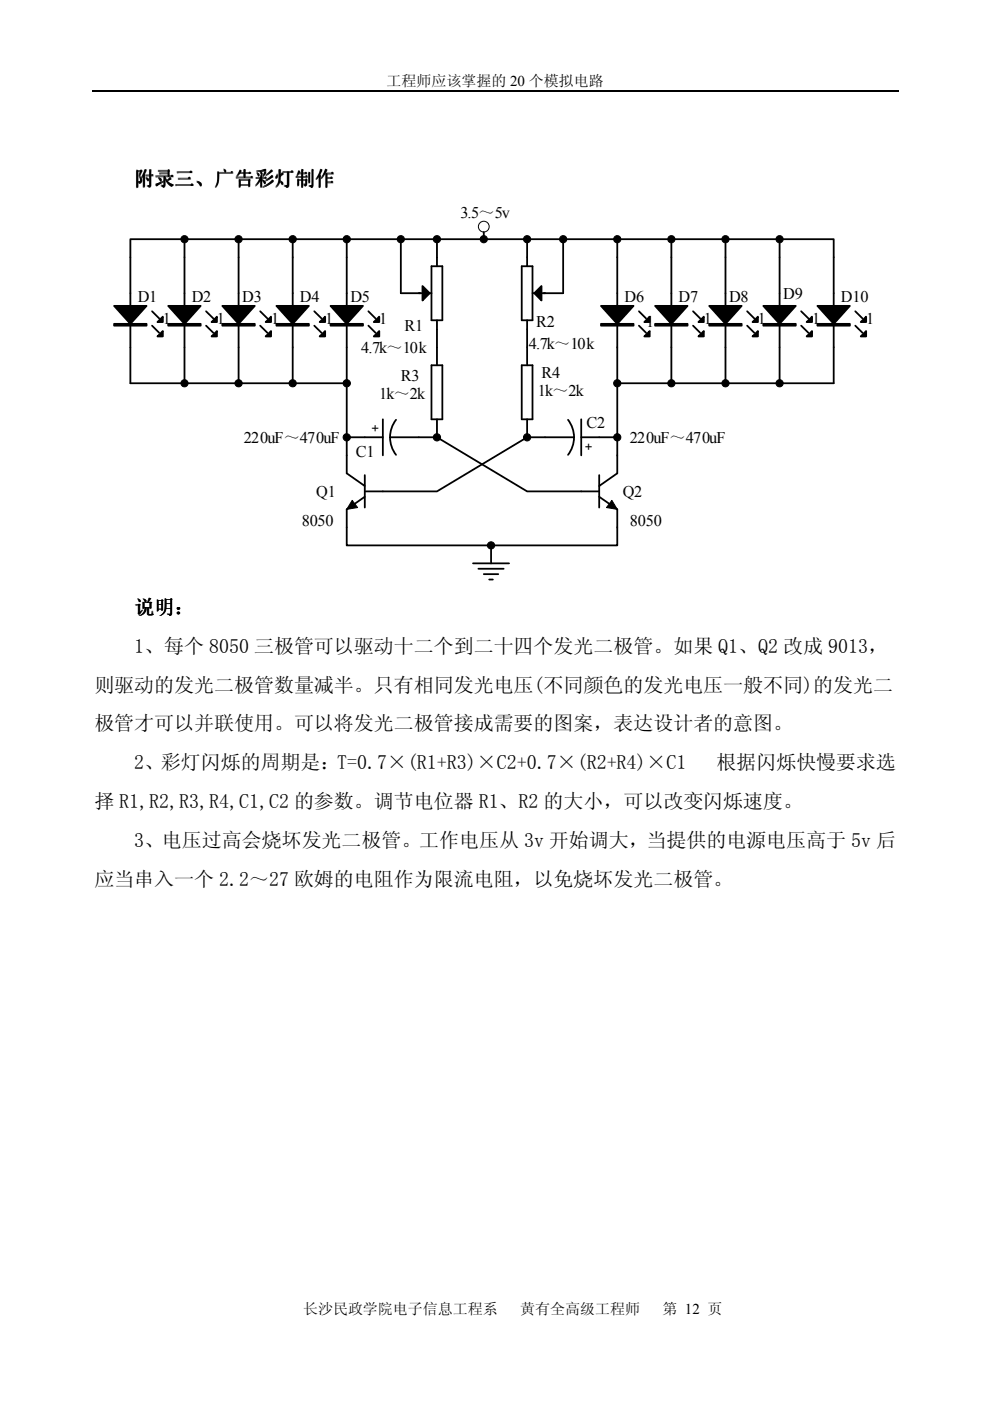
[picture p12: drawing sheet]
<svg xmlns="http://www.w3.org/2000/svg" width="210mm" height="297mm" viewBox="0 0 210 297" stroke-linecap="round" stroke-linejoin="round" font-family="sans-serif">
<path d="M19.5 19.3h171" fill="none" stroke="#000" stroke-width=".25"/>
<path d="M20 43.1h168.2v80.2h-168.2z" fill="#fff"/>
<g fill="none" stroke="#000" stroke-width=".38">
<path d="M39.1 50.7v30.6M50.6 50.7v30.6M62.1 50.7v30.6M73.5 50.7v49.7l3.8 2.6M85 50.7v11.5h6.5M91.5 56.5h2.3v11.4h-2.3zM92.6 50.7v5.8M102.6 49.2v1.5M110.6 56.5h2.3v11.4h-2.3zM111.8 50.7v5.8M119.4 50.7v11.5h-6.5M130.9 50.7v49.7l-3.9 2.6"/>
<path d="M142.3 50.7v30.6M153.8 50.7v30.6M165.3 50.7v30.6M24.2 68.9h6.9M24.2 64.9h6.9l-3.5 3.8zM24.2 68.7h6.9v.3h-6.9zM32.2 69l1.6 1.6M32.2 66l1.6 1.5M34.5 70.2v1.1h-1.1zM34.5 67.1v1.2h-1.1zM35.7 68.9h6.8M35.7 64.9h6.8l-3.4 3.8z"/>
<path d="M35.7 68.7h6.8v.3h-6.8zM43.7 69l1.5 1.6M43.7 66l1.5 1.5M46 70.2v1.1h-1.1zM46 67.1v1.2h-1.1zM47.1 68.9h6.9M47.1 64.9h6.9l-3.4 3.8zM47.1 68.7h6.9v.3h-6.9zM55.2 69l1.5 1.6M55.2 66l1.5 1.5M57.5 70.2v1.1h-1.2zM57.5 67.1v1.2h-1.2z"/>
<path d="M58.6 68.9h6.9M58.6 64.9h6.9l-3.4 3.8zM58.6 68.7h6.9v.3h-6.9zM66.6 69l1.6 1.6M66.6 66l1.6 1.5M67.8 71.3l1.1-1.1v1.1zM67.8 68.3l1.1-1.2v1.2zM70.1 68.9h6.9M70.1 64.9h6.9l-3.5 3.8zM70.1 68.7h6.9v.3h-6.9zM78.1 69l1.5 1.6M78.1 66l1.5 1.5"/>
<path d="M79.2 71.3l1.2-1.1v1.1zM79.2 68.3l1.2-1.2v1.2zM89.6 60.6l1.5 1.6-1.5 1.5zM91.5 77.4h2.3v11.5h-2.3zM92.6 67.9v9.5M110.6 77.4h2.3v11.5h-2.3zM111.8 67.9v9.5M113.3 62.2l1.5-1.6v3.1zM127.4 68.9h6.9M127.4 64.9h6.9l-3.4 3.8zM127.4 68.7h6.9v.3h-6.9zM135.5 69l1.5 1.6"/>
<path d="M135.5 66l1.5 1.5M137.8 70.2v1.1h-1.2zM137.8 67.1v1.2h-1.2zM138.9 68.9h6.9M138.9 64.9h6.9l-3.5 3.8zM138.9 68.7h6.9v.3h-6.9zM146.9 69l1.6 1.6M146.9 66l1.6 1.5M149.2 70.2v1.1h-1.1zM149.2 67.1v1.2h-1.1zM150.4 68.9h6.8M150.4 64.9h6.8l-3.4 3.8z"/>
<path d="M150.4 68.7h6.8v.3h-6.8zM158.4 69l1.5 1.6M158.4 66l1.5 1.5M160.7 70.2v1.1h-1.1zM160.7 67.1v1.2h-1.1zM161.8 68.9h6.9M161.8 64.9h6.9l-3.4 3.8zM161.8 68.7h6.9v.3h-6.9zM169.9 69l1.5 1.6M169.9 66l1.5 1.5M172.2 70.2v1.1h-1.2zM172.2 67.1v1.2h-1.2z"/>
<path d="M173.3 68.9h6.9M173.3 64.9h6.9l-3.4 3.8zM173.3 68.7h6.9v.3h-6.9zM181.3 69l1.6 1.6M181.3 66l1.6 1.5M183.6 70.2v1.1h-1.1zM183.6 67.1v1.2h-1.1zM73.5 81.3h-45.9v-30.6h149.2v30.6h-45.9M73.5 92.7h7.7M81.2 88.9v7.6M82.7 92.7l.1 1.2 .3 1.1 .9 1.4M82.7 92.7h9.9"/>
<path d="M84 89l-.9 1.5-.3 1.1-.1 1.1M92.6 92.7l19.2 11.5h15.2M92.6 88.9v3.8M111.8 92.7l-19.2 11.5h-15.3M111.8 92.7h9.9M111.8 88.9v3.8M120.4 89l1.1 2 .2 1.7M121.7 92.7l-.2 1.7-1.1 2M123.2 92.7h7.7M123.2 88.9v7.6M77.3 105.3l-3.8 2.7v7.6h57.4v-7.6l-3.9-2.7M77.3 100.7v6.9"/>
<path d="M100.3 119.4h7.6M104.1 115.6v3.8M127 100.7v6.9M101.4 120.6h5.4M102.6 121.7h3M103.7 122.9h.8"/>
</g>
<g fill="#000">
<path d="M24.2 64.9h6.9l-3.5 3.8zM33.4 71.3l1.1-1.1v1.1zM34.5 67.1v1.2h-1.1zM35.7 64.9h6.8l-3.4 3.8zM44.9 71.3l1.1-1.1v1.1zM46 67.1v1.2h-1.1zM47.1 64.9h6.9l-3.4 3.8zM57.5 70.2v1.1h-1.2zM57.5 67.1v1.2h-1.2zM58.6 64.9h6.9l-3.4 3.8zM67.8 71.3l1.1-1.1v1.1zM67.8 68.3l1.1-1.2v1.2z"/>
<path d="M70.1 64.9h6.9l-3.5 3.8zM79.2 71.3l1.2-1.1v1.1zM79.2 68.3l1.2-1.2v1.2zM89.6 60.6l1.5 1.6-1.5 1.5zM113.3 62.2l1.5-1.6v3.1zM127.4 64.9h6.9l-3.4 3.8zM136.6 71.3l1.2-1.1v1.1zM137.8 67.1v1.2h-1.2zM138.9 64.9h6.9l-3.5 3.8zM149.2 70.2v1.1h-1.1zM149.2 67.1v1.2h-1.1zM150.4 64.9h6.8l-3.4 3.8z"/>
<path d="M160.7 70.2v1.1h-1.1zM160.7 67.1v1.2h-1.1zM161.8 64.9h6.9l-3.4 3.8zM172.2 70.2v1.1h-1.2zM172.2 67.1v1.2h-1.2zM173.3 64.9h6.9l-3.4 3.8zM182.5 71.3l1.1-1.1v1.1zM183.6 67.1v1.2h-1.1zM74.7 106.1l1.1 1.5-2.3 .4zM129.7 106.1l1.2 1.9-2.3-.4z"/>
<circle cx="39.1" cy="50.7" r=".76"/>
<circle cx="50.6" cy="50.7" r=".77"/>
<circle cx="62.1" cy="50.7" r=".77"/>
<circle cx="73.5" cy="50.7" r=".77"/>
<circle cx="85" cy="50.7" r=".76"/>
<circle cx="92.6" cy="50.7" r=".77"/>
<circle cx="102.6" cy="50.7" r=".76"/>
<circle cx="111.8" cy="50.7" r=".76"/>
<circle cx="119.4" cy="50.7" r=".76"/>
<circle cx="130.9" cy="50.7" r=".76"/>
<circle cx="142.3" cy="50.7" r=".76"/>
<circle cx="153.8" cy="50.7" r=".76"/>
<circle cx="165.3" cy="50.7" r=".76"/>
<circle cx="39.1" cy="81.3" r=".76"/>
<circle cx="50.6" cy="81.3" r=".77"/>
<circle cx="62.1" cy="81.3" r=".77"/>
<circle cx="73.5" cy="92.7" r=".77"/>
<circle cx="73.5" cy="81.3" r=".77"/>
<circle cx="92.6" cy="92.7" r=".77"/>
<circle cx="111.8" cy="92.7" r=".76"/>
<circle cx="130.9" cy="92.7" r=".76"/>
<circle cx="130.9" cy="81.3" r=".76"/>
<circle cx="142.3" cy="81.3" r=".76"/>
<circle cx="153.8" cy="81.3" r=".76"/>
<circle cx="165.3" cy="81.3" r=".76"/>
<circle cx="104.1" cy="115.6" r=".77"/>
</g>
<g fill="none" stroke="#000" stroke-width=".21">
<path d="M74.7 106.1l1.1 1.5-2.3 .4zM129.7 106.1l1.2 1.9-2.3-.4z"/>
<circle cx="39.1" cy="50.7" r=".76"/>
<circle cx="50.6" cy="50.7" r=".77"/>
<circle cx="62.1" cy="50.7" r=".77"/>
<circle cx="73.5" cy="50.7" r=".77"/>
<circle cx="85" cy="50.7" r=".76"/>
<circle cx="92.6" cy="50.7" r=".77"/>
<circle cx="102.6" cy="48" r="1.14"/>
<circle cx="102.6" cy="50.7" r=".76"/>
<circle cx="111.8" cy="50.7" r=".76"/>
<circle cx="119.4" cy="50.7" r=".76"/>
<circle cx="130.9" cy="50.7" r=".76"/>
<circle cx="142.3" cy="50.7" r=".76"/>
<circle cx="153.8" cy="50.7" r=".76"/>
<circle cx="165.3" cy="50.7" r=".76"/>
<circle cx="39.1" cy="81.3" r=".76"/>
<circle cx="50.6" cy="81.3" r=".77"/>
<circle cx="62.1" cy="81.3" r=".77"/>
<circle cx="73.5" cy="92.7" r=".77"/>
<circle cx="73.5" cy="81.3" r=".77"/>
<circle cx="92.6" cy="92.7" r=".77"/>
<circle cx="111.8" cy="92.7" r=".76"/>
<circle cx="130.9" cy="92.7" r=".76"/>
<circle cx="130.9" cy="81.3" r=".76"/>
<circle cx="142.3" cy="81.3" r=".76"/>
<circle cx="153.8" cy="81.3" r=".76"/>
<circle cx="165.3" cy="81.3" r=".76"/>
<circle cx="104.1" cy="115.6" r=".77"/>
</g>
<g font-size="4.2">
<text x="28.6" y="39.3">附录三、广告彩灯制作</text>
<text x="41.3" y="39.3">、广告彩灯制作</text>
<text x="28.6" y="130.1">说明：</text>
<text x="28.5" y="138.4">1、每个 8050 三极管可以驱动十二个到二十四个发光二极管。如果 Q1、Q2 改成 9013，</text>
<text x="20" y="146.6">则驱动的发光二极管数量减半。只有相同发光电压(不同颜色的发光电压一般不同)的发光二</text>
<text x="20" y="154.9">极管才可以并联使用。可以将发光二极管接成需要的图案，表达设计者的意图。</text>
<text x="28.5" y="163.1">2、彩灯闪烁的周期是：T=0.7×(R1+R3)×C2+0.7×(R2+R4)×C1</text>
<text x="151.9" y="163.1">根据闪烁快慢要求选</text>
<text x="20" y="171.4">择 R1,R2,R3,R4,C1,C2 的参数。调节电位器 R1、R2 的大小，可以改变闪烁速度。</text>
<text x="28.5" y="179.6">3、电压过高会烧坏发光二极管。工作电压从 3v 开始调大，当提供的电源电压高于 5v 后</text>
<text x="20" y="187.9">应当串入一个 2.2～27 欧姆的电阻作为限流电阻，以免烧坏发光二极管。</text>
</g>
<g font-size="3.4">
<text x="97.6" y="46.1">3.5～5v</text>
<text x="29.2" y="64.1">D1</text>
<text x="40.6" y="64.1">D2</text>
<text x="51.4" y="64.1">D3</text>
<text x="63.6" y="64.1">D4</text>
<text x="74.3" y="64.1">D5</text>
<text x="132.4" y="64.1">D6</text>
<text x="143.9" y="64.1">D7</text>
<text x="154.6" y="64.1">D8</text>
<text x="166.1" y="63.3">D9</text>
<text x="178.3" y="64.1">D10</text>
<text x="34.5" y="68.7">1</text>
<text x="46" y="68.7">1</text>
<text x="57.5" y="68.7">1</text>
<text x="68.9" y="68.7">1</text>
<text x="80.4" y="68.7">1</text>
<text x="85.8" y="70.2">R1</text>
<text x="113.7" y="69.4">R2</text>
<text x="137" y="69.4">1</text>
<text x="149.2" y="68.7">1</text>
<text x="160.7" y="68.7">1</text>
<text x="172.2" y="68.7">1</text>
<text x="183.6" y="68.7">1</text>
<text x="76.6" y="74.8">4.7k～10k</text>
<text x="112.1" y="74">4.7k～10k</text>
<text x="85" y="80.9">R3</text>
<text x="114.1" y="83.9">1k～2k</text>
<text x="114.8" y="80.1">R4</text>
<text x="80.4" y="84.7">1k～2k</text>
<text x="51.7" y="93.9">220uF～470uF</text>
<text x="124.4" y="90.8">C2</text>
<text x="133.6" y="93.9">220uF～470uF</text>
<text x="75.4" y="96.9">C1</text>
<text x="67" y="105.3">Q1</text>
<text x="132" y="105.3">Q2</text>
<text x="64" y="111.4">8050</text>
<text x="133.6" y="111.4">8050</text>
</g>
<g font-size="3.2">
<text x="82" y="18.2">工程师应该掌握的 20 个模拟电路</text>
<text x="64.3" y="278.6">长沙民政学院电子信息工程系</text>
<text x="110.3" y="278.6">黄有全高级工程师</text>
<text x="140.5" y="278.6">第 12 页</text>
</g>
<g font-size="2.7">
<text x="80.5" y="91.6" transform="rotate(-90 80.5 91.6)">+</text>
<text x="123.9" y="93.9" transform="rotate(90 123.9 93.9)">+</text>
</g>
</svg>
